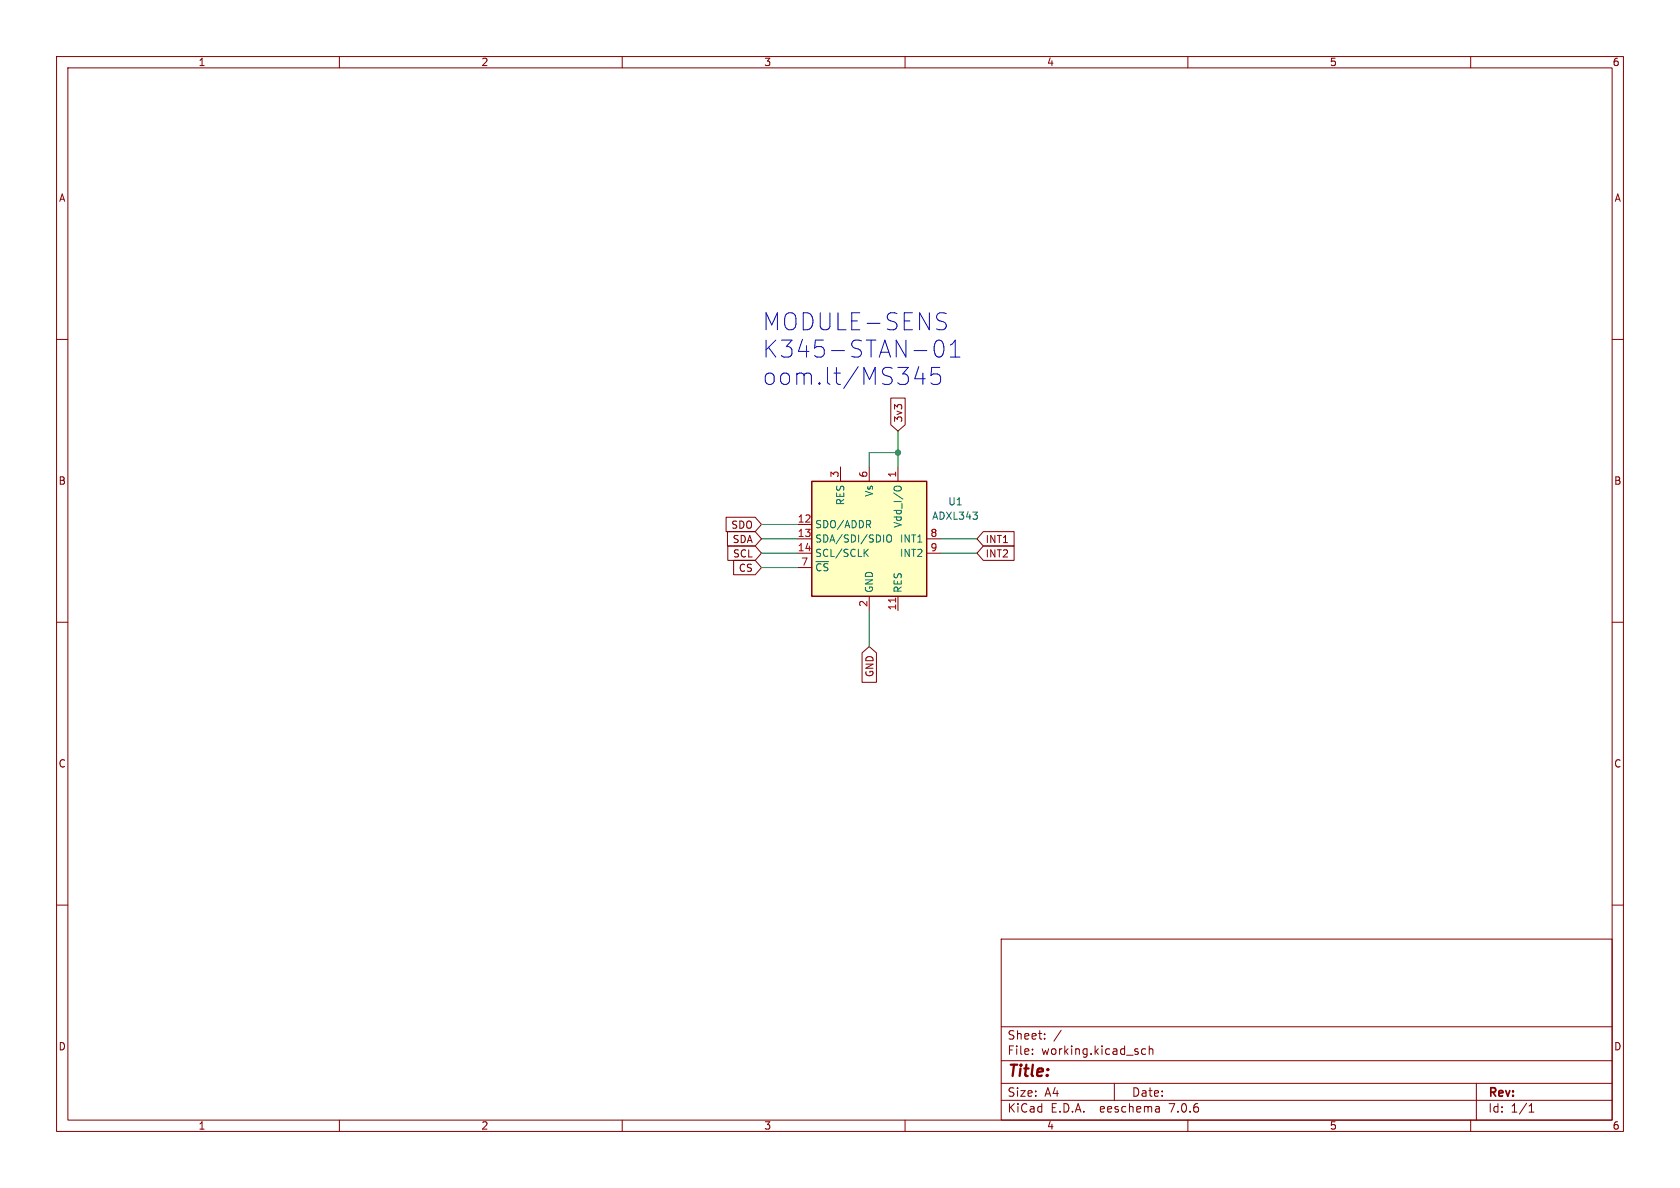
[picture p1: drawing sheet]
(kicad_sch (version 20211123) (generator eeschema)

 (paper "A4")

 (lib_symbols
  (symbol "Sensor_Motion:ADXL343" (in_bom yes) (on_board yes)
   (property "Reference" "U" (id 0) (at -8.89 11.43 0) (effects (font (size 1.27 1.27))))
   (property "Value" "ADXL343" (id 1) (at -7.62 -11.43 0) (effects (font (size 1.27 1.27))))
   (property "Footprint" "Package_LGA:LGA-14_3x5mm_P0.8mm_LayoutBorder1x6y" (id 2) (at 0 0 0) (effects (font (size 1.27 1.27)) hide))
   (property "Datasheet" "https://www.analog.com/media/en/technical-documentation/data-sheets/ADXL343.pdf" (id 3) (at 0 0 0) (effects (font (size 1.27 1.27)) hide))
   (symbol "ADXL343_0_1"
    (rectangle (start -10.16 10.16) (end 10.16 -10.16) (stroke (width 0.254) (type default) (color 0 0 0 0)) (fill (type background))))
   (symbol "ADXL343_1_1"
    (pin power_in line (at 5.08 12.7 270) (length 2.54) (name "Vdd_I/O" (effects (font (size 1.27 1.27)))) (number "1" (effects (font (size 1.27 1.27)))))
    (pin no_connect line (at -5.08 -10.16 90) (length 2.54) hide (name "NC" (effects (font (size 1.27 1.27)))) (number "10" (effects (font (size 1.27 1.27)))))
    (pin passive line (at 5.08 -12.7 90) (length 2.54) (name "RES" (effects (font (size 1.27 1.27)))) (number "11" (effects (font (size 1.27 1.27)))))
    (pin bidirectional line (at -12.7 2.54 0) (length 2.54) (name "SDO/ADDR" (effects (font (size 1.27 1.27)))) (number "12" (effects (font (size 1.27 1.27)))))
    (pin bidirectional line (at -12.7 0 0) (length 2.54) (name "SDA/SDI/SDIO" (effects (font (size 1.27 1.27)))) (number "13" (effects (font (size 1.27 1.27)))))
    (pin input line (at -12.7 -2.54 0) (length 2.54) (name "SCL/SCLK" (effects (font (size 1.27 1.27)))) (number "14" (effects (font (size 1.27 1.27)))))
    (pin power_in line (at 0 -12.7 90) (length 2.54) (name "GND" (effects (font (size 1.27 1.27)))) (number "2" (effects (font (size 1.27 1.27)))))
    (pin passive line (at -5.08 12.7 270) (length 2.54) (name "RES" (effects (font (size 1.27 1.27)))) (number "3" (effects (font (size 1.27 1.27)))))
    (pin passive line (at 0 -12.7 90) (length 2.54) hide (name "GND" (effects (font (size 1.27 1.27)))) (number "4" (effects (font (size 1.27 1.27)))))
    (pin passive line (at 0 -12.7 90) (length 2.54) hide (name "GND" (effects (font (size 1.27 1.27)))) (number "5" (effects (font (size 1.27 1.27)))))
    (pin power_in line (at 0 12.7 270) (length 2.54) (name "Vs" (effects (font (size 1.27 1.27)))) (number "6" (effects (font (size 1.27 1.27)))))
    (pin input line (at -12.7 -5.08 0) (length 2.54) (name "~{CS}" (effects (font (size 1.27 1.27)))) (number "7" (effects (font (size 1.27 1.27)))))
    (pin output line (at 12.7 0 180) (length 2.54) (name "INT1" (effects (font (size 1.27 1.27)))) (number "8" (effects (font (size 1.27 1.27)))))
    (pin output line (at 12.7 -2.54 180) (length 2.54) (name "INT2" (effects (font (size 1.27 1.27)))) (number "9" (effects (font (size 1.27 1.27))))))))

 (junction (at 158.75 80.01) (diameter 0) (color 0 0 0 0))

 (wire (pts (xy 166.37 95.25) (xy 172.72 95.25)) (stroke (width 0) (type default) (color 0 0 0 0)))
 (wire (pts (xy 134.62 95.25) (xy 140.97 95.25)) (stroke (width 0) (type default) (color 0 0 0 0)))
 (wire (pts (xy 153.67 82.55) (xy 153.67 80.01)) (stroke (width 0) (type default) (color 0 0 0 0)))
 (wire (pts (xy 134.62 100.33) (xy 140.97 100.33)) (stroke (width 0) (type default) (color 0 0 0 0)))
 (wire (pts (xy 153.67 80.01) (xy 158.75 80.01)) (stroke (width 0) (type default) (color 0 0 0 0)))
 (wire (pts (xy 134.62 92.71) (xy 140.97 92.71)) (stroke (width 0) (type default) (color 0 0 0 0)))
 (wire (pts (xy 153.67 107.95) (xy 153.67 114.3)) (stroke (width 0) (type default) (color 0 0 0 0)))
 (wire (pts (xy 166.37 97.79) (xy 172.72 97.79)) (stroke (width 0) (type default) (color 0 0 0 0)))
 (wire (pts (xy 158.75 80.01) (xy 158.75 82.55)) (stroke (width 0) (type default) (color 0 0 0 0)))
 (wire (pts (xy 134.62 97.79) (xy 140.97 97.79)) (stroke (width 0) (type default) (color 0 0 0 0)))
 (wire (pts (xy 158.75 76.2) (xy 158.75 80.01)) (stroke (width 0) (type default) (color 0 0 0 0)))

 (text "MODULE-SENS\nK345-STAN-01\noom.lt/MS345" (at 134.62 68.58 0) (effects (font (size 3 3)) (justify left bottom)))

 (global_label "3v3" (shape input) (at 158.75 76.2 90) (fields_autoplaced) (effects (font (size 1.27 1.27)) (justify left))
  (property "Intersheet References" "${INTERSHEET_REFS}" (id 0) (at 158.6706 70.4002 90) (effects (font (size 1.27 1.27)) (justify left) hide)))
 (global_label "SDO" (shape input) (at 134.62 92.71 180) (fields_autoplaced) (effects (font (size 1.27 1.27)) (justify right))
  (property "Intersheet References" "${INTERSHEET_REFS}" (id 0) (at 128.3969 92.6306 0) (effects (font (size 1.27 1.27)) (justify right) hide)))
 (global_label "GND" (shape input) (at 153.67 114.3 270) (fields_autoplaced) (effects (font (size 1.27 1.27)) (justify right))
  (property "Intersheet References" "${INTERSHEET_REFS}" (id 0) (at 153.5906 120.5836 90) (effects (font (size 1.27 1.27)) (justify right) hide)))
 (global_label "INT1" (shape input) (at 172.72 95.25 0) (fields_autoplaced) (effects (font (size 1.27 1.27)) (justify left))
  (property "Intersheet References" "${INTERSHEET_REFS}" (id 0) (at 179.2455 95.3294 0) (effects (font (size 1.27 1.27)) (justify left) hide)))
 (global_label "SDA" (shape input) (at 134.62 95.25 180) (fields_autoplaced) (effects (font (size 1.27 1.27)) (justify right))
  (property "Intersheet References" "${INTERSHEET_REFS}" (id 0) (at 128.6388 95.1706 0) (effects (font (size 1.27 1.27)) (justify right) hide)))
 (global_label "INT2" (shape input) (at 172.72 97.79 0) (fields_autoplaced) (effects (font (size 1.27 1.27)) (justify left))
  (property "Intersheet References" "${INTERSHEET_REFS}" (id 0) (at 179.2455 97.8694 0) (effects (font (size 1.27 1.27)) (justify left) hide)))
 (global_label "CS" (shape input) (at 134.62 100.33 180) (fields_autoplaced) (effects (font (size 1.27 1.27)) (justify right))
  (property "Intersheet References" "${INTERSHEET_REFS}" (id 0) (at 129.7274 100.2506 0) (effects (font (size 1.27 1.27)) (justify right) hide)))
 (global_label "SCL" (shape input) (at 134.62 97.79 180) (fields_autoplaced) (effects (font (size 1.27 1.27)) (justify right))
  (property "Intersheet References" "${INTERSHEET_REFS}" (id 0) (at 128.6993 97.7106 0) (effects (font (size 1.27 1.27)) (justify right) hide)))

 (symbol (lib_id "Sensor_Motion:ADXL343") (at 153.67 95.25 0) (unit 1) (in_bom yes) (on_board yes) (fields_autoplaced)
  (property "Reference" "U1" (id 0) (at 168.91 88.6712 0))
  (property "Value" "ADXL343" (id 1) (at 168.91 91.2112 0))
  (property "Footprint" "Package_LGA:LGA-14_3x5mm_P0.8mm_LayoutBorder1x6y" (id 2) (at 153.67 95.25 0) (effects (font (size 1.27 1.27)) hide))
  (property "Datasheet" "https://www.analog.com/media/en/technical-documentation/data-sheets/ADXL343.pdf" (id 3) (at 153.67 95.25 0) (effects (font (size 1.27 1.27)) hide)) (pin "1") (pin "10") (pin "11") (pin "12") (pin "13") (pin "14") (pin "2") (pin "3") (pin "4") (pin "5") (pin "6") (pin "7") (pin "8") (pin "9"))

 (sheet_instances (path "" (page "1")))

)
